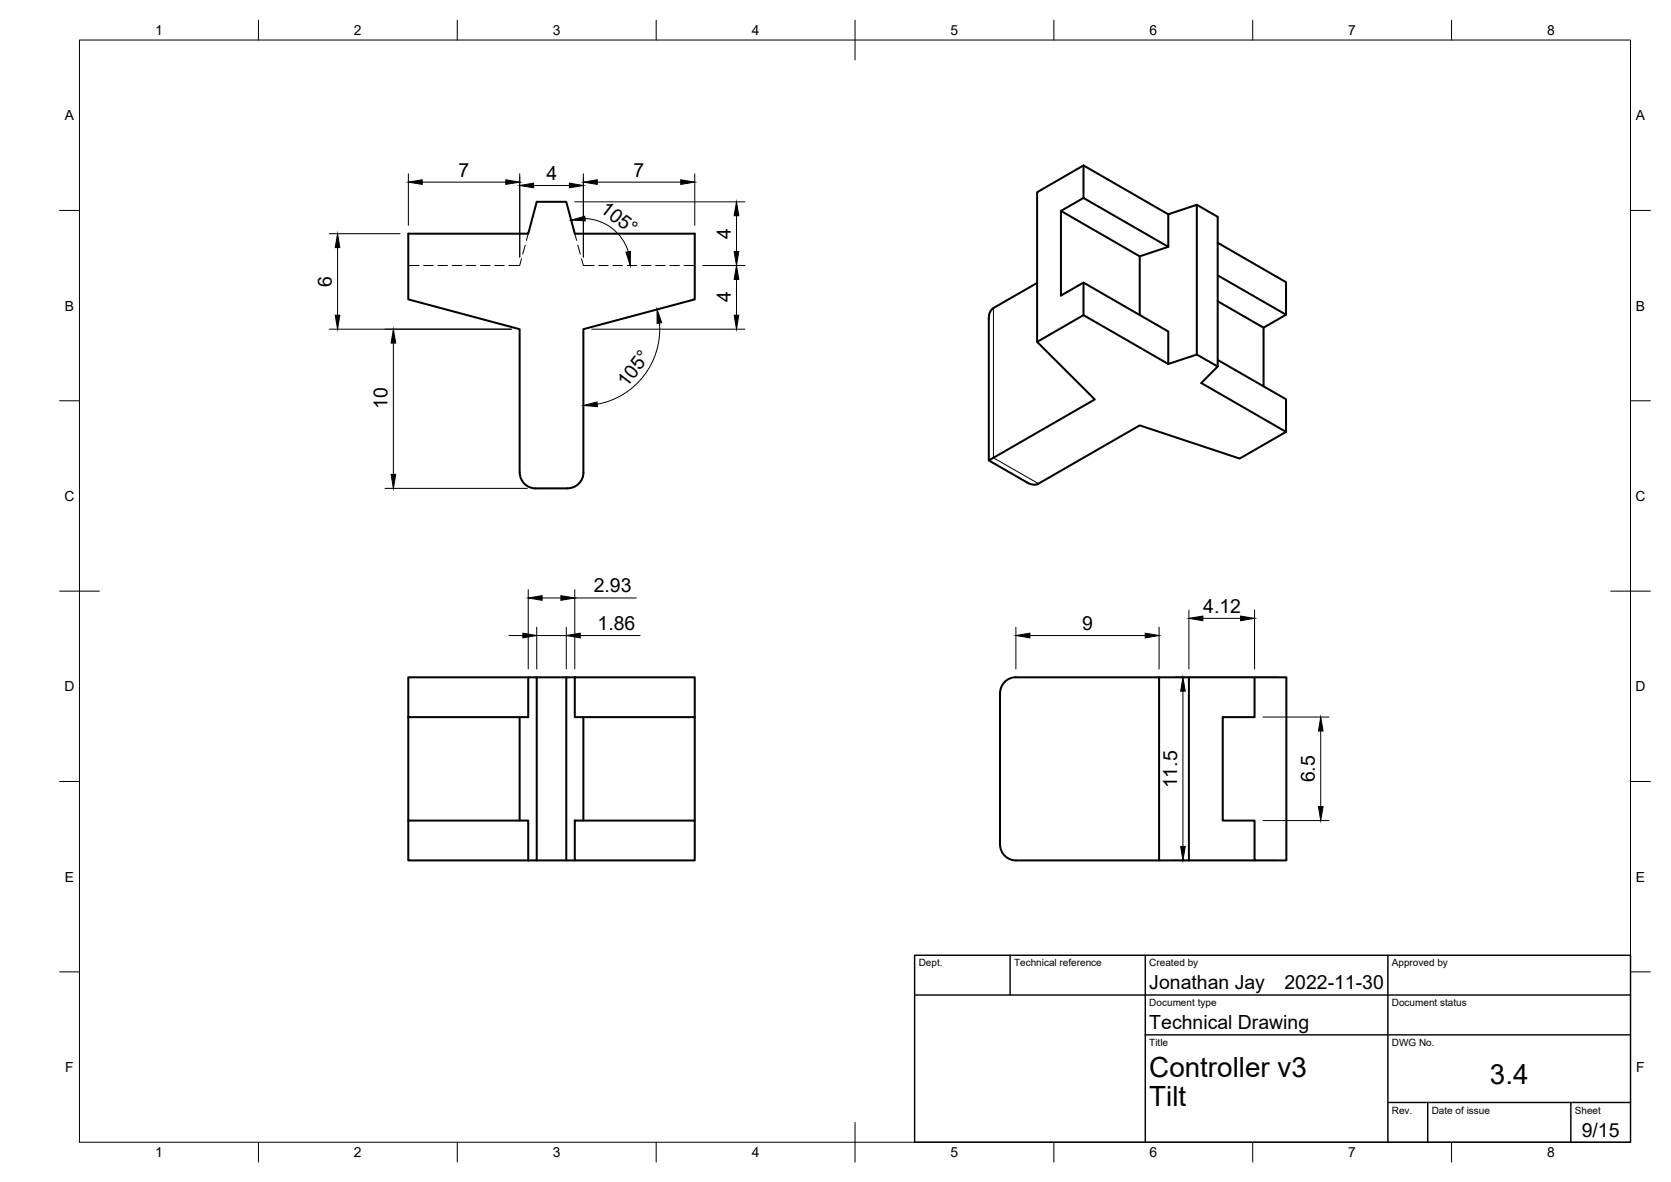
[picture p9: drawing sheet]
<svg xmlns="http://www.w3.org/2000/svg" width="420mm" height="297mm" viewBox="0 0 420 297" stroke-linecap="round" stroke-linejoin="round" font-family="sans-serif">
<!-- layer: Visible -->
<g fill="none" stroke="#000" stroke-width=".51">
<path d="M102.7 58.7h30.1l2.2-8h7.4l2.1 8h30.2v16.5l-28 7.5v36a4 4 0 0 1-4 4h-8a4 4 0 0 1-4-4v-36l-28-7.5zM272.4 41.6l-11.6 6.7v37.6M272.4 49.7l-5.6 3.3M293.8 53.9l-21.4-12.3v8.1l21.4 12.3M300.9 51.5l5.3 3v37.6M249.8 77.4l-.9 1-.3 1.6v35.7l10.2 5.8 1.5 .3 .8-.3 25.5-14.6 25.1 8.3 11.7-6.7M260.8 71.1l-11 6.3M272.4 71v8.2l21.4 12.3M272.4 79.2l-11.6 6.7 14.5 14.5-26.7 15.3M286.6 79.2v-14.8l-19.8-11.4v21.3l5.6-3.3 21.4 12.3v8.2M286.6 64.4l7.2-2.4v-8.1l7.1-2.4v37.6l-7.1 2.4M306.2 61l17.2 9.9v8.2l-17.2-9.9"/>
<path d="M306.2 75.7l11.5 6.6 5.7-3.2M300.9 89.1l5.3 3-4.2 4.2 21.4 12.2v-8.2l-17.2-9.8M317.7 82.3v14.8M132.8 170.2h-30.1v10h30.1v-10h2.2v46h-2.2M135 170.2h7.4M144.5 170.2h30.2v10h-30.2v-10h-2.1v46M255.4 170.2h36M255.4 170.2a4 4 0 0 0-4 4l.1 38a4 4 0 0 0 3.9 4h60M298.9 170.2h-7.5v46M315.4 170.2h8v46h-8v-10h-8v-26h8v-10h-16.5v46M102.7 180.2v26M130.7 180.2v26"/>
<path d="M146.7 180.2v26M174.7 180.2v26M102.7 206.2h30.1v10h-30.1zM135 216.2h9.5M144.5 206.2h30.2v10h-30.2z"/>
</g>
<!-- layer: Hidden -->
<g fill="none" stroke="#000" stroke-width=".25">
<path d="M132.8 58.7l-.4 1.7M144.5 58.7l.5 1.7M102.7 66.7h2.6M106.5 66.7h2.4M110.1 66.7h2.4M113.7 66.7h2.4M117.3 66.7h2.3M120.8 66.7h2.4M124.4 66.7h2.4M131.1 65l-.4 1.7h-2.7M132.1 61.6l-.7 2.3M145.3 61.6l.6 2.3"/>
<path d="M146.2 65l.5 1.7h2.7M150.6 66.7h2.3M154.1 66.7h2.4M157.7 66.7h2.4M161.3 66.7h2.4M164.8 66.7h2.4M168.4 66.7h2.4M172 66.7h2.7"/>
</g>
<!-- layer: Visible Narrow -->
<path d="M249.8 77.4v37.6l11.3 6.5" fill="none" stroke="#000" stroke-width=".25"/>
<!-- layer: BORDER -->
<g fill="none" stroke="#000" stroke-width=".25">
<path d="M20 10.1h390v276.9h-390zM65 5.1v5M115 5.1v5M165 5.1v5M215 5.1v10M265 5.1v5M315 5.1v5M365 5.1v5M15 52.9h5M410 52.9h5M15 100.7h5M410 100.7h5"/>
<path d="M15 148.6h10M405 148.6h10M15 196.4h5M410 196.4h5M15 244.2h5M410 244.2h5M65 287v5M115 287v5M165 287v5M215 282.1v9.9M265 287v5M315 287v5"/>
<path d="M365 287v5"/>
</g>
<!-- layer: TITLEBLOCK -->
<path d="M230 240.1h180v46.9h-180zM230 250h180M254 240.1v9.9M288 240.1v46.9M349 240.1v46.9M288 260.1h122M349 277.1h61M359 277.1v9.9M395 277.1v9.9" fill="none" stroke="#000" stroke-width=".36"/>
<!-- layer: FD_Dimensions -->
<g fill="none" stroke="#000" stroke-width=".25">
<path d="M82.8 58.7h17.8M102.7 43.7v12.9M106.2 45.8h21M130.7 43.7v20.9M134.2 46.6h9M143.1 53.3l.9 3.4M144.5 50.7h42.8M146.7 43.7v20.9M147.1 54.9a11.8 11.8 0 0 1 10.9 8.4M150.2 45.8h21M174.7 43.7v12.9M185.2 54.2v9"/>
<path d="M84.9 62.2v17M176.8 66.7h10.5M185.2 70.2v9M82.8 82.7h45.8M98.9 86.2v33M148.8 82.7h38.5M165.8 81.2a19.2 19.2 0 0 1-15.6 20.4M96.8 122.7h35.8M128 159.7h3.5M132.8 148.2v19.9M135 159.7h7.4M135 157.6v10.5"/>
<path d="M136.3 150.3h4.7M142.4 157.6v10.5M144.5 148.2v19.9M144.5 150.3h15.5M145.9 159.7h15.1M255.4 157.6v10.5M259 159.7h29M291.4 157.6v10.5M298.9 153.3v14.8M302.5 155.4h9.4M315.4 153.3v14.8M295.3 170.2h26.1"/>
<path d="M297.4 173.7v39M317.5 180.2h16.7M332.1 183.7v19M295.3 216.2h26.1M317.5 206.2h16.7"/>
</g>
<g fill="#000" stroke="#000" stroke-width=".25">
<path d="M102.7 45.8l3.5-.6v1.1zM127.2 45.2l3.5 .6-3.5 .5zM130.7 46.6l3.5-.6v1.2zM143.2 46l3.5 .6-3.5 .6zM143.6 55.3l3.4-1 .2 1.2zM146.7 45.8l3.5-.6v1.1zM171.2 45.2l3.5 .6-3.5 .5zM185.2 50.7l.6 3.5h-1.2zM84.3 79.2h1.1l-.5 3.5zM84.9 58.7l.5 3.5h-1.1zM157.4 63.4l1.1-.2v3.5zM184.6 63.2h1.2l-.6 3.5z"/>
<path d="M184.6 79.2h1.2l-.6 3.5zM185.2 66.7l.6 3.5h-1.2zM98.9 82.7l.6 3.5h-1.2zM165.2 77.8l1.2 3.3-1.2 .2zM98.3 119.2h1.2l-.6 3.5zM146.7 101.9l3.4-.9 .1 1.2zM131.5 159.1l3.5 .6-3.5 .6zM132.8 150.3l3.5-.6v1.2zM141 149.7l3.5 .6-3.5 .6zM142.4 159.7l3.5-.6v1.2zM255.4 159.7l3.6-.6v1.2zM288 159.1l3.4 .6-3.4 .6z"/>
<path d="M298.9 155.4l3.6-.6v1.2zM311.9 154.8l3.5 .6-3.5 .6zM297.4 170.2l.6 3.5h-1.1zM332.1 180.2l.6 3.5h-1.2zM296.9 212.7h1.1l-.6 3.5zM331.5 202.7h1.2l-.6 3.5z"/>
</g>
<g font-size="7">
<text x="289" y="270.6">Controller v3</text>
<text x="374.6" y="272.3">3.4</text>
<text x="289" y="278.1">Tilt</text>
</g>
<g font-size="4.9">
<text x="115.3" y="44.4">7</text>
<text x="137.4" y="45.2">4</text>
<text x="159.3" y="44.4">7</text>
<text x="150.7" y="53.1" transform="rotate(38 150.7 53.1)">105°</text>
<text x="183.8" y="60" transform="rotate(-90 183.8 60)">4</text>
<text x="83.4" y="72.1" transform="rotate(-90 83.4 72.1)">6</text>
<text x="183.8" y="76" transform="rotate(-90 183.8 76)">4</text>
<text x="157.6" y="97.6" transform="rotate(-52 157.6 97.6)">105°</text>
<text x="97.5" y="102.7" transform="rotate(-90 97.5 102.7)">10</text>
<text x="149.3" y="148.8">2.93</text>
<text x="302.5" y="154">4.12</text>
<text x="150.3" y="158.2">1.86</text>
<text x="272.1" y="158.2">9</text>
<text x="330.6" y="196.6" transform="rotate(-90 330.6 196.6)">6.5</text>
<text x="296" y="198.1" transform="rotate(-90 296 198.1)">11.5</text>
<text x="289" y="248.5">Jonathan Jay</text>
<text x="323" y="248.5">2022-11-30</text>
<text x="289" y="258.6">Technical Drawing</text>
<text x="397.7" y="285.7">9/15</text>
</g>
<g font-size="3.5">
<text x="39" y="8.8">1</text>
<text x="89" y="8.8">2</text>
<text x="139" y="8.8">3</text>
<text x="189" y="8.8">4</text>
<text x="239" y="8.8">5</text>
<text x="289" y="8.8">6</text>
<text x="339" y="8.8">7</text>
<text x="389" y="8.8">8</text>
<text x="16.3" y="30.2">A</text>
<text x="411.3" y="30.2">A</text>
<text x="16.3" y="78">B</text>
<text x="411.3" y="78">B</text>
<text x="16.2" y="125.9">C</text>
<text x="411.2" y="125.9">C</text>
<text x="16.2" y="173.7">D</text>
<text x="411.2" y="173.7">D</text>
<text x="16.3" y="221.6">E</text>
<text x="411.3" y="221.6">E</text>
<text x="16.4" y="269.4">F</text>
<text x="411.4" y="269.4">F</text>
<text x="39" y="290.8">1</text>
<text x="89" y="290.8">2</text>
<text x="139" y="290.8">3</text>
<text x="189" y="290.8">4</text>
<text x="239" y="290.8">5</text>
<text x="289" y="290.8">6</text>
<text x="339" y="290.8">7</text>
<text x="389" y="290.8">8</text>
</g>
<g font-size="2.5">
<text x="231" y="242.9">Dept.</text>
<text x="255" y="242.9">Technical reference</text>
<text x="289" y="242.9">Created by</text>
<text x="350" y="242.9">Approved by</text>
<text x="289" y="252.8">Document type</text>
<text x="350" y="252.8">Document status</text>
<text x="289" y="262.9">Title</text>
<text x="350" y="262.9">DWG No.</text>
<text x="350" y="279.9">Rev.</text>
<text x="360" y="279.9">Date of issue</text>
<text x="396" y="279.9">Sheet</text>
</g>
</svg>
